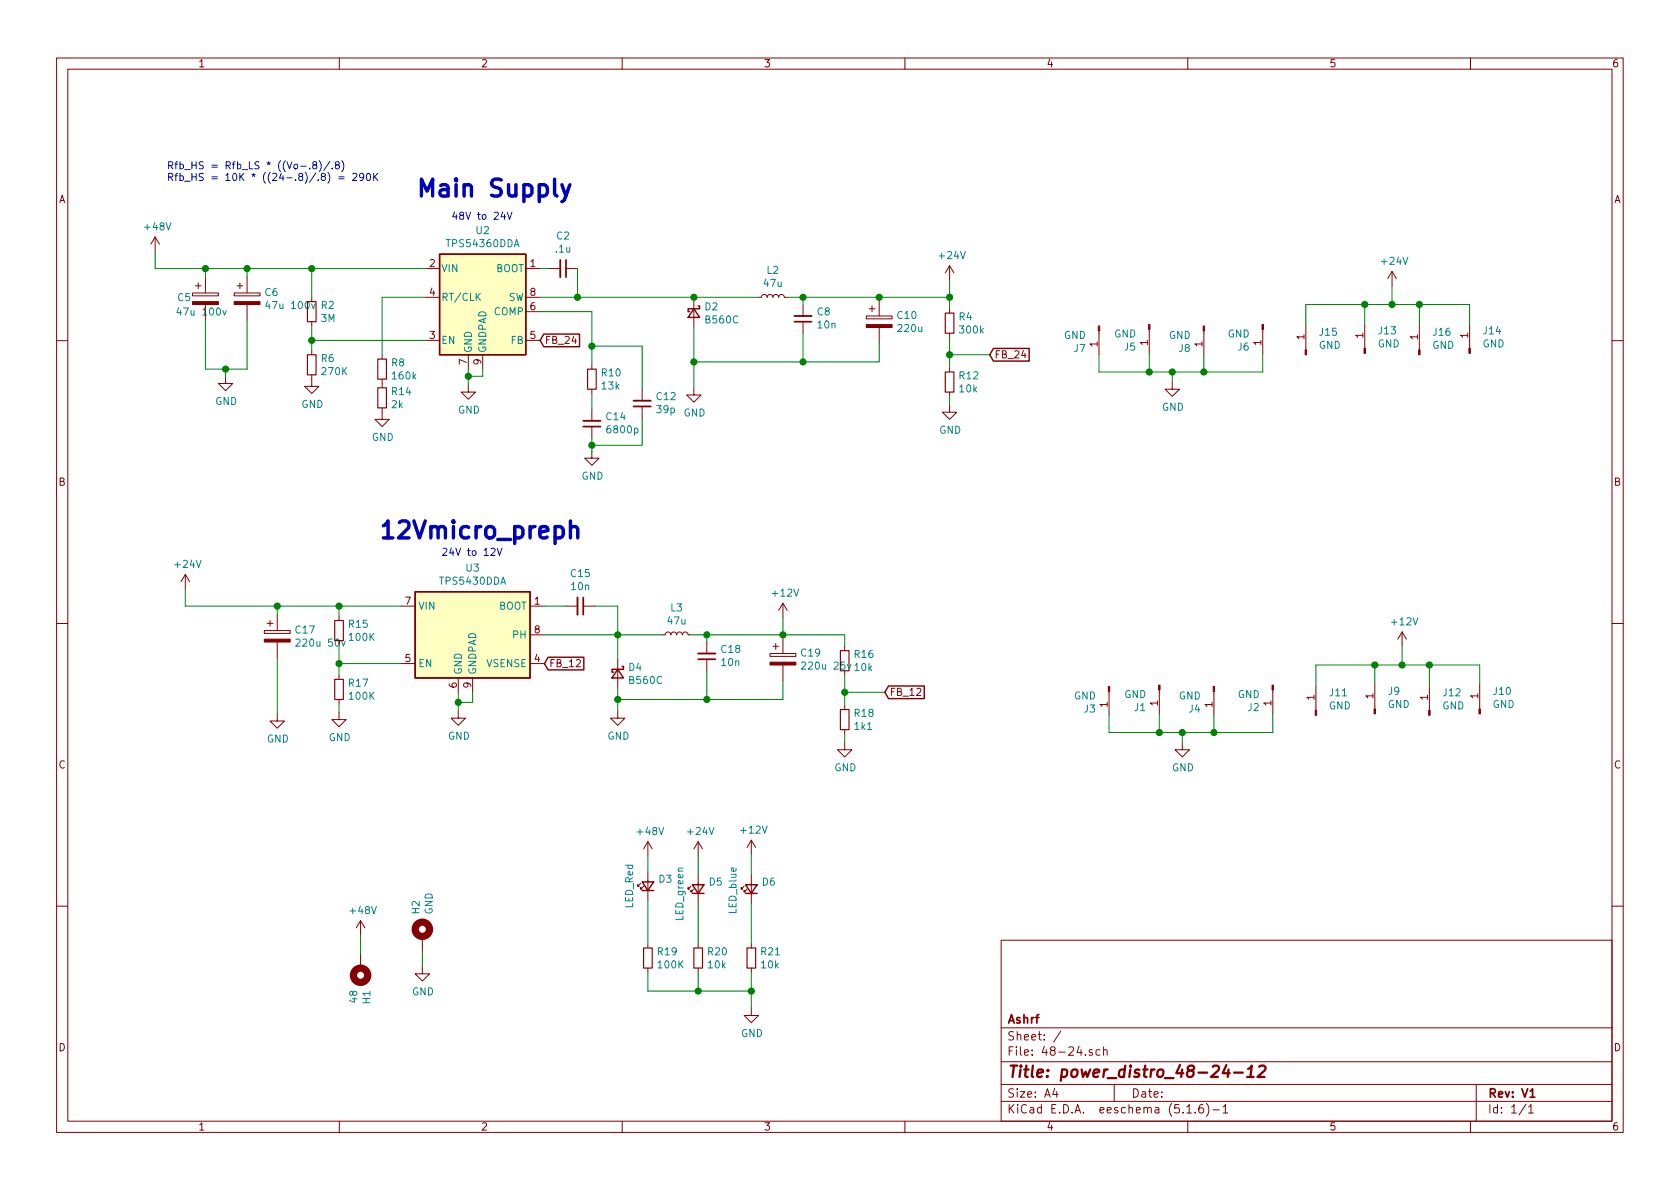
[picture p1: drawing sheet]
EESchema Schematic File Version 4
EELAYER 30 0
EELAYER END
$Descr A4 11693 8268
encoding utf-8
Sheet 1 1
Title "power_distro_48-24-12"
Date ""
Rev "V1"
Comp "Ashrf"
Comment1 ""
Comment2 ""
Comment3 ""
Comment4 ""
$EndDescr
$Comp
L Regulator_Switching:TPS54360DDA U2
U 1 1
P 3360 2060
F 0 "U2" H 3360 2527 50  0000 C CNN
F 1 "TPS54360DDA" H 3360 2436 50  0000 C CNN
F 2 "Package_SO:TI_SO-PowerPAD-8_ThermalVias" H 3410 1610 50  0001 L CIN
F 3 "http://www.ti.com/lit/ds/symlink/tps54360.pdf" H 3360 2060 50  0001 C CNN
	1    3360 2060
	1    0    0    -1  
$EndComp
Wire Wire Line
	1080 1860 1430 1860
Wire Wire Line
	1430 1920 1430 1860
Connection ~ 1430 1860
Wire Wire Line
	1430 1860 1720 1860
Wire Wire Line
	1720 1920 1720 1860
Connection ~ 1720 1860
$Comp
L power:GND #PWR05
U 1 1
P 1570 2610
F 0 "#PWR05" H 1570 2360 50  0001 C CNN
F 1 "GND" H 1575 2437 50  0000 C CNN
F 2 "" H 1570 2610 50  0001 C CNN
F 3 "" H 1570 2610 50  0001 C CNN
	1    1570 2610
	1    0    0    -1  
$EndComp
Wire Wire Line
	1430 2560 1570 2560
Wire Wire Line
	1570 2560 1570 2610
Wire Wire Line
	1720 2560 1570 2560
Connection ~ 1570 2560
$Comp
L Device:R_Small R2
U 1 1
P 2170 2160
F 0 "R2" H 2229 2206 50  0000 L CNN
F 1 "3M" H 2229 2115 50  0000 L CNN
F 2 "Resistor_SMD:R_0805_2012Metric" H 2170 2160 50  0001 C CNN
F 3 "~" H 2170 2160 50  0001 C CNN
	1    2170 2160
	1    0    0    -1  
$EndComp
$Comp
L Device:R_Small R6
U 1 1
P 2170 2530
F 0 "R6" H 2229 2576 50  0000 L CNN
F 1 "270K" H 2229 2485 50  0000 L CNN
F 2 "Resistor_SMD:R_0805_2012Metric" H 2170 2530 50  0001 C CNN
F 3 "~" H 2170 2530 50  0001 C CNN
	1    2170 2530
	1    0    0    -1  
$EndComp
Wire Wire Line
	1720 1860 2170 1860
$Comp
L power:GND #PWR07
U 1 1
P 2170 2630
F 0 "#PWR07" H 2170 2380 50  0001 C CNN
F 1 "GND" H 2175 2457 50  0000 C CNN
F 2 "" H 2170 2630 50  0001 C CNN
F 3 "" H 2170 2630 50  0001 C CNN
	1    2170 2630
	1    0    0    -1  
$EndComp
Wire Wire Line
	2170 2430 2170 2360
Wire Wire Line
	2170 2060 2170 1860
Connection ~ 2170 1860
Wire Wire Line
	2170 1860 2960 1860
Wire Wire Line
	2960 2360 2170 2360
Connection ~ 2170 2360
Wire Wire Line
	2170 2360 2170 2260
$Comp
L Device:R_Small R8
U 1 1
P 2660 2560
F 0 "R8" H 2719 2606 50  0000 L CNN
F 1 "160k" H 2719 2515 50  0000 L CNN
F 2 "Resistor_SMD:R_0805_2012Metric" H 2660 2560 50  0001 C CNN
F 3 "~" H 2660 2560 50  0001 C CNN
	1    2660 2560
	1    0    0    -1  
$EndComp
Wire Wire Line
	2960 2060 2660 2060
Wire Wire Line
	2660 2060 2660 2460
$Comp
L power:GND #PWR015
U 1 1
P 2660 2860
F 0 "#PWR015" H 2660 2610 50  0001 C CNN
F 1 "GND" H 2665 2687 50  0000 C CNN
F 2 "" H 2660 2860 50  0001 C CNN
F 3 "" H 2660 2860 50  0001 C CNN
	1    2660 2860
	1    0    0    -1  
$EndComp
Wire Wire Line
	3760 1860 3820 1860
Wire Wire Line
	4020 1860 4020 2060
$Comp
L Device:D_Schottky_Small D2
U 1 1
P 4830 2170
F 0 "D2" V 4784 2240 50  0000 L CNN
F 1 "B560C" V 4875 2240 50  0000 L CNN
F 2 "Diode_SMD:D_SMC" V 4830 2170 50  0001 C CNN
F 3 "~" V 4830 2170 50  0001 C CNN
	1    4830 2170
	0    1    1    0   
$EndComp
Wire Wire Line
	4830 2070 4830 2060
$Comp
L power:GND #PWR09
U 1 1
P 3260 2670
F 0 "#PWR09" H 3260 2420 50  0001 C CNN
F 1 "GND" H 3265 2497 50  0000 C CNN
F 2 "" H 3260 2670 50  0001 C CNN
F 3 "" H 3260 2670 50  0001 C CNN
	1    3260 2670
	1    0    0    -1  
$EndComp
$Comp
L power:GND #PWR011
U 1 1
P 4830 2690
F 0 "#PWR011" H 4830 2440 50  0001 C CNN
F 1 "GND" H 4835 2517 50  0000 C CNN
F 2 "" H 4830 2690 50  0001 C CNN
F 3 "" H 4830 2690 50  0001 C CNN
	1    4830 2690
	1    0    0    -1  
$EndComp
Wire Wire Line
	3260 2670 3260 2610
Wire Wire Line
	3360 2560 3360 2610
Wire Wire Line
	3360 2610 3260 2610
Connection ~ 3260 2610
Wire Wire Line
	3260 2610 3260 2560
Wire Wire Line
	4830 2690 4830 2510
Text GLabel 3760 2360 2    50   Input ~ 0
FB_24
$Comp
L Device:C_Small C12
U 1 1
P 4470 2800
F 0 "C12" H 4378 2754 50  0000 R CNN
F 1 "39p" H 4378 2845 50  0000 R CNN
F 2 "Capacitor_SMD:C_0402_1005Metric" H 4470 2800 50  0001 C CNN
F 3 "~" H 4470 2800 50  0001 C CNN
	1    4470 2800
	-1   0    0    1   
$EndComp
Wire Wire Line
	4470 2700 4470 2400
Wire Wire Line
	4470 2400 4120 2400
Connection ~ 4120 2400
Wire Wire Line
	4120 2400 4120 2530
$Comp
L power:GND #PWR017
U 1 1
P 4120 3130
F 0 "#PWR017" H 4120 2880 50  0001 C CNN
F 1 "GND" H 4125 2957 50  0000 C CNN
F 2 "" H 4120 3130 50  0001 C CNN
F 3 "" H 4120 3130 50  0001 C CNN
	1    4120 3130
	1    0    0    -1  
$EndComp
Wire Wire Line
	4120 3130 4120 3090
Wire Wire Line
	4120 2840 4120 2730
Wire Wire Line
	4470 2900 4470 3090
Wire Wire Line
	4470 3090 4120 3090
Connection ~ 4120 3090
Wire Wire Line
	4120 3090 4120 3040
Wire Wire Line
	3760 2060 4020 2060
Connection ~ 4020 2060
Wire Wire Line
	4020 2060 4830 2060
$Comp
L Device:C_Small C8
U 1 1
P 5590 2210
F 0 "C8" H 5498 2164 50  0000 R CNN
F 1 "10n" H 5498 2255 50  0000 R CNN
F 2 "Capacitor_SMD:C_1206_3216Metric_Pad1.42x1.75mm_HandSolder" H 5590 2210 50  0001 C CNN
F 3 "~" H 5590 2210 50  0001 C CNN
	1    5590 2210
	-1   0    0    1   
$EndComp
$Comp
L Device:CP C10
U 1 1
P 6120 2230
F 0 "C10" H 6238 2276 50  0000 L CNN
F 1 "220u" H 6238 2185 50  0000 L CNN
F 2 "Capacitor_SMD:CP_Elec_10x10" H 6158 2080 50  0001 C CNN
F 3 "~" H 6120 2230 50  0001 C CNN
	1    6120 2230
	1    0    0    -1  
$EndComp
$Comp
L Device:L_Small L2
U 1 1
P 5380 2060
F 0 "L2" V 5565 2060 50  0000 C CNN
F 1 "47u" V 5474 2060 50  0000 C CNN
F 2 "Inductor_SMD:L_12x12mm_H8mm" H 5380 2060 50  0001 C CNN
F 3 "~" H 5380 2060 50  0001 C CNN
	1    5380 2060
	0    -1   -1   0   
$EndComp
Wire Wire Line
	5590 2110 5590 2060
Wire Wire Line
	5590 2060 5480 2060
Wire Wire Line
	6120 2080 6120 2060
Wire Wire Line
	6120 2060 5590 2060
Connection ~ 5590 2060
Wire Wire Line
	5590 2310 5590 2510
Wire Wire Line
	6120 2380 6120 2510
Wire Wire Line
	6120 2510 5590 2510
Connection ~ 5590 2510
Wire Wire Line
	4830 2510 5590 2510
Connection ~ 4830 2510
Wire Wire Line
	4830 2510 4830 2270
Wire Wire Line
	5280 2060 4830 2060
Connection ~ 4830 2060
Wire Wire Line
	3760 2160 4120 2160
Wire Wire Line
	4120 2160 4120 2400
$Comp
L Device:R_Small R12
U 1 1
P 6610 2650
F 0 "R12" H 6669 2696 50  0000 L CNN
F 1 "10k" H 6669 2605 50  0000 L CNN
F 2 "Resistor_SMD:R_0805_2012Metric" H 6610 2650 50  0001 C CNN
F 3 "~" H 6610 2650 50  0001 C CNN
	1    6610 2650
	1    0    0    -1  
$EndComp
$Comp
L Device:R_Small R4
U 1 1
P 6610 2240
F 0 "R4" H 6669 2286 50  0000 L CNN
F 1 "300k" H 6669 2195 50  0000 L CNN
F 2 "Resistor_SMD:R_0805_2012Metric" H 6610 2240 50  0001 C CNN
F 3 "~" H 6610 2240 50  0001 C CNN
	1    6610 2240
	1    0    0    -1  
$EndComp
$Comp
L power:GND #PWR013
U 1 1
P 6610 2810
F 0 "#PWR013" H 6610 2560 50  0001 C CNN
F 1 "GND" H 6615 2637 50  0000 C CNN
F 2 "" H 6610 2810 50  0001 C CNN
F 3 "" H 6610 2810 50  0001 C CNN
	1    6610 2810
	1    0    0    -1  
$EndComp
Wire Wire Line
	6610 2750 6610 2810
Wire Wire Line
	6610 2340 6610 2460
Text GLabel 6890 2460 2    50   Input ~ 0
FB_24
Wire Wire Line
	6890 2460 6610 2460
Connection ~ 6610 2460
Wire Wire Line
	6610 2460 6610 2550
Wire Wire Line
	6610 2060 6610 2140
Wire Wire Line
	6610 2060 6120 2060
Connection ~ 6120 2060
Text Notes 1160 1260 0    50   ~ 0
Rfb_HS = Rfb_LS * ((Vo-.8)/.8)\nRfb_HS = 10K * ((24-.8)/.8) = 290K
$Comp
L power:+48V #PWR02
U 1 1
P 1080 1740
F 0 "#PWR02" H 1080 1590 50  0001 C CNN
F 1 "+48V" H 1095 1913 50  0000 C CNN
F 2 "" H 1080 1740 50  0001 C CNN
F 3 "" H 1080 1740 50  0001 C CNN
	1    1080 1740
	1    0    0    -1  
$EndComp
Wire Wire Line
	1080 1860 1080 1740
$Comp
L power:+24V #PWR03
U 1 1
P 6610 1940
F 0 "#PWR03" H 6610 1790 50  0001 C CNN
F 1 "+24V" H 6625 2113 50  0000 C CNN
F 2 "" H 6610 1940 50  0001 C CNN
F 3 "" H 6610 1940 50  0001 C CNN
	1    6610 1940
	1    0    0    -1  
$EndComp
Wire Wire Line
	6610 2060 6610 1940
Connection ~ 6610 2060
Text Notes 3140 1530 0    50   ~ 0
48V to 24V\n
$Comp
L Regulator_Switching:TPS5430DDA U3
U 1 1
P 3290 4410
F 0 "U3" H 3290 4877 50  0000 C CNN
F 1 "TPS5430DDA" H 3290 4786 50  0000 C CNN
F 2 "Package_SO:TI_SO-PowerPAD-8_ThermalVias" H 3340 4060 50  0001 L CIN
F 3 "http://www.ti.com/lit/ds/symlink/tps5430.pdf" H 3290 4410 50  0001 C CNN
	1    3290 4410
	1    0    0    -1  
$EndComp
$Comp
L Device:R_Small R17
U 1 1
P 2360 4790
F 0 "R17" H 2419 4836 50  0000 L CNN
F 1 "100K" H 2419 4745 50  0000 L CNN
F 2 "Resistor_SMD:R_0805_2012Metric" H 2360 4790 50  0001 C CNN
F 3 "~" H 2360 4790 50  0001 C CNN
	1    2360 4790
	1    0    0    -1  
$EndComp
$Comp
L Device:R_Small R15
U 1 1
P 2360 4380
F 0 "R15" H 2419 4426 50  0000 L CNN
F 1 "100K" H 2419 4335 50  0000 L CNN
F 2 "Resistor_SMD:R_0805_2012Metric" H 2360 4380 50  0001 C CNN
F 3 "~" H 2360 4380 50  0001 C CNN
	1    2360 4380
	1    0    0    -1  
$EndComp
$Comp
L Device:CP C17
U 1 1
P 1930 4420
F 0 "C17" H 2048 4466 50  0000 L CNN
F 1 "220u 50v" H 2048 4375 50  0000 L CNN
F 2 "Capacitor_SMD:CP_Elec_10x10" H 1968 4270 50  0001 C CNN
F 3 "~" H 1930 4420 50  0001 C CNN
	1    1930 4420
	1    0    0    -1  
$EndComp
$Comp
L power:GND #PWR025
U 1 1
P 3190 4940
F 0 "#PWR025" H 3190 4690 50  0001 C CNN
F 1 "GND" H 3195 4767 50  0000 C CNN
F 2 "" H 3190 4940 50  0001 C CNN
F 3 "" H 3190 4940 50  0001 C CNN
	1    3190 4940
	1    0    0    -1  
$EndComp
$Comp
L Device:C_Small C18
U 1 1
P 4920 4560
F 0 "C18" H 4828 4514 50  0000 R CNN
F 1 "10n" H 4828 4605 50  0000 R CNN
F 2 "Capacitor_SMD:C_1206_3216Metric" H 4920 4560 50  0001 C CNN
F 3 "~" H 4920 4560 50  0001 C CNN
	1    4920 4560
	-1   0    0    1   
$EndComp
$Comp
L Device:D_Schottky_Small D4
U 1 1
P 4300 4680
F 0 "D4" V 4254 4750 50  0000 L CNN
F 1 "B560C" V 4345 4750 50  0000 L CNN
F 2 "Diode_SMD:D_SMC" V 4300 4680 50  0001 C CNN
F 3 "~" V 4300 4680 50  0001 C CNN
	1    4300 4680
	0    1    1    0   
$EndComp
Text GLabel 3790 4610 2    50   Input ~ 0
FB_12
$Comp
L Device:CP C19
U 1 1
P 5450 4580
F 0 "C19" H 5568 4626 50  0000 L CNN
F 1 "220u 25v" H 5568 4535 50  0000 L CNN
F 2 "Capacitor_SMD:CP_Elec_10x10" H 5488 4430 50  0001 C CNN
F 3 "~" H 5450 4580 50  0001 C CNN
	1    5450 4580
	1    0    0    -1  
$EndComp
$Comp
L Device:L_Small L3
U 1 1
P 4710 4410
F 0 "L3" V 4895 4410 50  0000 C CNN
F 1 "47u" V 4804 4410 50  0000 C CNN
F 2 "Inductor_SMD:L_12x12mm_H6mm" H 4710 4410 50  0001 C CNN
F 3 "~" H 4710 4410 50  0001 C CNN
	1    4710 4410
	0    -1   -1   0   
$EndComp
Wire Wire Line
	1930 4270 1930 4210
Connection ~ 1930 4210
Wire Wire Line
	2360 4280 2360 4210
Wire Wire Line
	1930 4210 2360 4210
Connection ~ 2360 4210
Wire Wire Line
	2360 4210 2790 4210
$Comp
L power:GND #PWR027
U 1 1
P 2360 4950
F 0 "#PWR027" H 2360 4700 50  0001 C CNN
F 1 "GND" H 2365 4777 50  0000 C CNN
F 2 "" H 2360 4950 50  0001 C CNN
F 3 "" H 2360 4950 50  0001 C CNN
	1    2360 4950
	1    0    0    -1  
$EndComp
Wire Wire Line
	2360 4890 2360 4950
Wire Wire Line
	2360 4690 2360 4610
Wire Wire Line
	2790 4610 2360 4610
Connection ~ 2360 4610
Wire Wire Line
	2360 4610 2360 4480
$Comp
L power:GND #PWR029
U 1 1
P 1930 4960
F 0 "#PWR029" H 1930 4710 50  0001 C CNN
F 1 "GND" H 1935 4787 50  0000 C CNN
F 2 "" H 1930 4960 50  0001 C CNN
F 3 "" H 1930 4960 50  0001 C CNN
	1    1930 4960
	1    0    0    -1  
$EndComp
Wire Wire Line
	3190 4810 3190 4880
Wire Wire Line
	3290 4810 3290 4880
Wire Wire Line
	3290 4880 3190 4880
Connection ~ 3190 4880
Wire Wire Line
	3190 4880 3190 4940
Wire Wire Line
	4920 4460 4920 4410
Wire Wire Line
	4920 4410 4810 4410
Wire Wire Line
	5450 4430 5450 4410
Wire Wire Line
	5450 4410 4920 4410
Connection ~ 4920 4410
Wire Wire Line
	3790 4410 4300 4410
Wire Wire Line
	4300 4580 4300 4410
Connection ~ 4300 4410
Wire Wire Line
	4300 4410 4610 4410
$Comp
L power:GND #PWR026
U 1 1
P 4300 4940
F 0 "#PWR026" H 4300 4690 50  0001 C CNN
F 1 "GND" H 4305 4767 50  0000 C CNN
F 2 "" H 4300 4940 50  0001 C CNN
F 3 "" H 4300 4940 50  0001 C CNN
	1    4300 4940
	1    0    0    -1  
$EndComp
Wire Wire Line
	4300 4940 4300 4860
Wire Wire Line
	4920 4660 4920 4860
Wire Wire Line
	4920 4860 4300 4860
Connection ~ 4300 4860
Wire Wire Line
	4300 4860 4300 4780
Wire Wire Line
	5450 4730 5450 4860
Wire Wire Line
	5450 4860 4920 4860
Connection ~ 4920 4860
Wire Wire Line
	3790 4210 3940 4210
Wire Wire Line
	5450 4290 5450 4410
Connection ~ 5450 4410
$Comp
L Device:R_Small R18
U 1 1
P 5880 5000
F 0 "R18" H 5939 5046 50  0000 L CNN
F 1 "1k1" H 5939 4955 50  0000 L CNN
F 2 "Resistor_SMD:R_0805_2012Metric" H 5880 5000 50  0001 C CNN
F 3 "~" H 5880 5000 50  0001 C CNN
	1    5880 5000
	1    0    0    -1  
$EndComp
$Comp
L Device:R_Small R16
U 1 1
P 5880 4590
F 0 "R16" H 5939 4636 50  0000 L CNN
F 1 "10k" H 5939 4545 50  0000 L CNN
F 2 "Resistor_SMD:R_0805_2012Metric" H 5880 4590 50  0001 C CNN
F 3 "~" H 5880 4590 50  0001 C CNN
	1    5880 4590
	1    0    0    -1  
$EndComp
$Comp
L power:GND #PWR030
U 1 1
P 5880 5160
F 0 "#PWR030" H 5880 4910 50  0001 C CNN
F 1 "GND" H 5885 4987 50  0000 C CNN
F 2 "" H 5880 5160 50  0001 C CNN
F 3 "" H 5880 5160 50  0001 C CNN
	1    5880 5160
	1    0    0    -1  
$EndComp
Wire Wire Line
	5880 5100 5880 5160
Wire Wire Line
	5880 4690 5880 4810
Text GLabel 6160 4810 2    50   Input ~ 0
FB_12
Wire Wire Line
	6160 4810 5880 4810
Connection ~ 5880 4810
Wire Wire Line
	5880 4810 5880 4900
Wire Wire Line
	5880 4410 5450 4410
Wire Wire Line
	5880 4410 5880 4490
Text Notes 3070 3870 0    50   ~ 0
24V to 12V\n
$Comp
L power:+24V #PWR018
U 1 1
P 1290 4090
F 0 "#PWR018" H 1290 3940 50  0001 C CNN
F 1 "+24V" H 1305 4263 50  0000 C CNN
F 2 "" H 1290 4090 50  0001 C CNN
F 3 "" H 1290 4090 50  0001 C CNN
	1    1290 4090
	1    0    0    -1  
$EndComp
Wire Wire Line
	1290 4210 1290 4090
$Comp
L power:+12V #PWR019
U 1 1
P 5450 4290
F 0 "#PWR019" H 5450 4140 50  0001 C CNN
F 1 "+12V" H 5465 4463 50  0000 C CNN
F 2 "" H 5450 4290 50  0001 C CNN
F 3 "" H 5450 4290 50  0001 C CNN
	1    5450 4290
	1    0    0    -1  
$EndComp
Text Notes 2890 1380 0    118  ~ 24
Main Supply
Text Notes 2630 3760 0    118  ~ 24
12Vmicro_preph\n
$Comp
L Device:C_Small C14
U 1 1
P 4120 2940
F 0 "C14" H 4028 2894 50  0000 R CNN
F 1 "6800p" H 4028 2985 50  0000 R CNN
F 2 "Capacitor_SMD:C_0402_1005Metric" H 4120 2940 50  0001 C CNN
F 3 "~" H 4120 2940 50  0001 C CNN
	1    4120 2940
	-1   0    0    1   
$EndComp
$Comp
L Device:R_Small R10
U 1 1
P 4120 2630
F 0 "R10" H 4179 2676 50  0000 L CNN
F 1 "13k" H 4179 2585 50  0000 L CNN
F 2 "Resistor_SMD:R_0805_2012Metric" H 4120 2630 50  0001 C CNN
F 3 "~" H 4120 2630 50  0001 C CNN
	1    4120 2630
	1    0    0    -1  
$EndComp
$Comp
L Device:R_Small R14
U 1 1
P 2660 2760
F 0 "R14" H 2719 2806 50  0000 L CNN
F 1 "2k" H 2719 2715 50  0000 L CNN
F 2 "Resistor_SMD:R_0805_2012Metric" H 2660 2760 50  0001 C CNN
F 3 "~" H 2660 2760 50  0001 C CNN
	1    2660 2760
	1    0    0    -1  
$EndComp
$Comp
L Device:LED_Small D3
U 1 1
P 4510 6160
F 0 "D3" V 4556 6090 50  0000 R CNN
F 1 "LED_Red" H 4670 6290 50  0000 R CNN
F 2 "LED_SMD:LED_0603_1608Metric" V 4510 6160 50  0001 C CNN
F 3 "~" V 4510 6160 50  0001 C CNN
	1    4510 6160
	0    -1   -1   0   
$EndComp
$Comp
L Device:LED_Small D5
U 1 1
P 4860 6180
F 0 "D5" V 4906 6110 50  0000 R CNN
F 1 "LED_green" H 5020 6310 50  0000 R CNN
F 2 "LED_SMD:LED_0805_2012Metric" V 4860 6180 50  0001 C CNN
F 3 "~" V 4860 6180 50  0001 C CNN
	1    4860 6180
	0    -1   -1   0   
$EndComp
$Comp
L Device:LED_Small D6
U 1 1
P 5230 6180
F 0 "D6" V 5276 6110 50  0000 R CNN
F 1 "LED_blue" H 5390 6310 50  0000 R CNN
F 2 "LED_SMD:LED_0805_2012Metric" V 5230 6180 50  0001 C CNN
F 3 "~" V 5230 6180 50  0001 C CNN
	1    5230 6180
	0    -1   -1   0   
$EndComp
$Comp
L power:+48V #PWR022
U 1 1
P 4510 5950
F 0 "#PWR022" H 4510 5800 50  0001 C CNN
F 1 "+48V" H 4525 6123 50  0000 C CNN
F 2 "" H 4510 5950 50  0001 C CNN
F 3 "" H 4510 5950 50  0001 C CNN
	1    4510 5950
	1    0    0    -1  
$EndComp
$Comp
L power:+24V #PWR023
U 1 1
P 4860 5950
F 0 "#PWR023" H 4860 5800 50  0001 C CNN
F 1 "+24V" H 4875 6123 50  0000 C CNN
F 2 "" H 4860 5950 50  0001 C CNN
F 3 "" H 4860 5950 50  0001 C CNN
	1    4860 5950
	1    0    0    -1  
$EndComp
$Comp
L power:+12V #PWR020
U 1 1
P 5230 5940
F 0 "#PWR020" H 5230 5790 50  0001 C CNN
F 1 "+12V" H 5245 6113 50  0000 C CNN
F 2 "" H 5230 5940 50  0001 C CNN
F 3 "" H 5230 5940 50  0001 C CNN
	1    5230 5940
	1    0    0    -1  
$EndComp
$Comp
L Device:R_Small R19
U 1 1
P 4510 6660
F 0 "R19" H 4569 6706 50  0000 L CNN
F 1 "100K" H 4569 6615 50  0000 L CNN
F 2 "Resistor_SMD:R_0805_2012Metric" H 4510 6660 50  0001 C CNN
F 3 "~" H 4510 6660 50  0001 C CNN
	1    4510 6660
	1    0    0    -1  
$EndComp
$Comp
L Device:R_Small R20
U 1 1
P 4860 6660
F 0 "R20" H 4919 6706 50  0000 L CNN
F 1 "10k" H 4919 6615 50  0000 L CNN
F 2 "Resistor_SMD:R_0805_2012Metric" H 4860 6660 50  0001 C CNN
F 3 "~" H 4860 6660 50  0001 C CNN
	1    4860 6660
	1    0    0    -1  
$EndComp
$Comp
L Device:R_Small R21
U 1 1
P 5230 6660
F 0 "R21" H 5289 6706 50  0000 L CNN
F 1 "10k" H 5289 6615 50  0000 L CNN
F 2 "Resistor_SMD:R_0805_2012Metric" H 5230 6660 50  0001 C CNN
F 3 "~" H 5230 6660 50  0001 C CNN
	1    5230 6660
	1    0    0    -1  
$EndComp
$Comp
L power:GND #PWR031
U 1 1
P 5230 7010
F 0 "#PWR031" H 5230 6760 50  0001 C CNN
F 1 "GND" H 5235 6837 50  0000 C CNN
F 2 "" H 5230 7010 50  0001 C CNN
F 3 "" H 5230 7010 50  0001 C CNN
	1    5230 7010
	1    0    0    -1  
$EndComp
Wire Wire Line
	4510 5950 4510 6060
Wire Wire Line
	4860 5950 4860 6080
Wire Wire Line
	5230 6080 5230 5940
Wire Wire Line
	5230 6560 5230 6280
Wire Wire Line
	4860 6560 4860 6280
Wire Wire Line
	4510 6560 4510 6260
Wire Wire Line
	5230 7010 5230 6890
Wire Wire Line
	4510 6760 4510 6890
Wire Wire Line
	4510 6890 4860 6890
Connection ~ 5230 6890
Wire Wire Line
	5230 6890 5230 6760
Wire Wire Line
	4860 6760 4860 6890
Connection ~ 4860 6890
Wire Wire Line
	4860 6890 5230 6890
$Comp
L Device:C_Small C2
U 1 1
P 3920 1860
F 0 "C2" V 3691 1860 50  0000 C CNN
F 1 ".1u" V 3782 1860 50  0000 C CNN
F 2 "Capacitor_SMD:C_0805_2012Metric" H 3920 1860 50  0001 C CNN
F 3 "~" H 3920 1860 50  0001 C CNN
	1    3920 1860
	0    1    1    0   
$EndComp
$Comp
L Device:CP C5
U 1 1
P 1430 2070
F 0 "C5" H 1230 2080 50  0000 L CNN
F 1 "47u 100v" H 1220 1980 50  0000 L CNN
F 2 "Capacitor_SMD:CP_Elec_10x10" H 1468 1920 50  0001 C CNN
F 3 "~" H 1430 2070 50  0001 C CNN
	1    1430 2070
	1    0    0    -1  
$EndComp
$Comp
L Device:CP C6
U 1 1
P 1720 2070
F 0 "C6" H 1838 2116 50  0000 L CNN
F 1 "47u 100v" H 1838 2025 50  0000 L CNN
F 2 "Capacitor_SMD:CP_Elec_10x10" H 1758 1920 50  0001 C CNN
F 3 "~" H 1720 2070 50  0001 C CNN
	1    1720 2070
	1    0    0    -1  
$EndComp
Wire Wire Line
	1720 2220 1720 2560
Wire Wire Line
	1430 2560 1430 2220
$Comp
L Device:C_Small C15
U 1 1
P 4040 4210
F 0 "C15" V 3811 4210 50  0000 C CNN
F 1 "10n" V 3902 4210 50  0000 C CNN
F 2 "Capacitor_SMD:C_0805_2012Metric" H 4040 4210 50  0001 C CNN
F 3 "~" H 4040 4210 50  0001 C CNN
	1    4040 4210
	0    1    1    0   
$EndComp
Wire Wire Line
	4300 4410 4300 4210
Wire Wire Line
	4300 4210 4140 4210
Wire Wire Line
	1930 4570 1930 4960
Wire Wire Line
	1290 4210 1930 4210
$Comp
L Connector:Conn_01x01_Male J14
U 1 1
P 10230 2450
F 0 "J14" V 10384 2362 50  0000 R CNN
F 1 "GND" V 10293 2362 50  0000 R CNN
F 2 "Connector_Wire:SolderWirePad_1x01_SMD_1x2mm" H 10230 2450 50  0001 C CNN
F 3 "~" H 10230 2450 50  0001 C CNN
	1    10230 2450
	0    -1   -1   0   
$EndComp
$Comp
L Connector:Conn_01x01_Male J16
U 1 1
P 9880 2460
F 0 "J16" V 10034 2372 50  0000 R CNN
F 1 "GND" V 9943 2372 50  0000 R CNN
F 2 "Connector_Wire:SolderWirePad_1x01_SMD_1x2mm" H 9880 2460 50  0001 C CNN
F 3 "~" H 9880 2460 50  0001 C CNN
	1    9880 2460
	0    -1   -1   0   
$EndComp
$Comp
L Connector:Conn_01x01_Male J13
U 1 1
P 9500 2450
F 0 "J13" V 9654 2362 50  0000 R CNN
F 1 "GND" V 9563 2362 50  0000 R CNN
F 2 "Connector_Wire:SolderWirePad_1x01_SMD_1x2mm" H 9500 2450 50  0001 C CNN
F 3 "~" H 9500 2450 50  0001 C CNN
	1    9500 2450
	0    -1   -1   0   
$EndComp
$Comp
L Connector:Conn_01x01_Male J15
U 1 1
P 9090 2460
F 0 "J15" V 9244 2372 50  0000 R CNN
F 1 "GND" V 9153 2372 50  0000 R CNN
F 2 "Connector_Wire:SolderWirePad_1x01_SMD_1x2mm" H 9090 2460 50  0001 C CNN
F 3 "~" H 9090 2460 50  0001 C CNN
	1    9090 2460
	0    -1   -1   0   
$EndComp
$Comp
L Connector:Conn_01x01_Male J7
U 1 1
P 7650 2260
F 0 "J7" V 7804 2172 50  0000 R CNN
F 1 "GND" V 7713 2172 50  0000 R CNN
F 2 "Connector_Wire:SolderWirePad_1x01_SMD_1x2mm" H 7650 2260 50  0001 C CNN
F 3 "~" H 7650 2260 50  0001 C CNN
	1    7650 2260
	0    1    1    0   
$EndComp
$Comp
L Connector:Conn_01x01_Male J5
U 1 1
P 8000 2250
F 0 "J5" V 8154 2162 50  0000 R CNN
F 1 "GND" V 8063 2162 50  0000 R CNN
F 2 "Connector_Wire:SolderWirePad_1x01_SMD_1x2mm" H 8000 2250 50  0001 C CNN
F 3 "~" H 8000 2250 50  0001 C CNN
	1    8000 2250
	0    1    1    0   
$EndComp
$Comp
L Connector:Conn_01x01_Male J8
U 1 1
P 8380 2260
F 0 "J8" V 8534 2172 50  0000 R CNN
F 1 "GND" V 8443 2172 50  0000 R CNN
F 2 "Connector_Wire:SolderWirePad_1x01_SMD_1x2mm" H 8380 2260 50  0001 C CNN
F 3 "~" H 8380 2260 50  0001 C CNN
	1    8380 2260
	0    1    1    0   
$EndComp
$Comp
L Connector:Conn_01x01_Male J6
U 1 1
P 8790 2250
F 0 "J6" V 8944 2162 50  0000 R CNN
F 1 "GND" V 8853 2162 50  0000 R CNN
F 2 "Connector_Wire:SolderWirePad_1x01_SMD_1x2mm" H 8790 2250 50  0001 C CNN
F 3 "~" H 8790 2250 50  0001 C CNN
	1    8790 2250
	0    1    1    0   
$EndComp
$Comp
L power:GND #PWR0101
U 1 1
P 8160 2650
F 0 "#PWR0101" H 8160 2400 50  0001 C CNN
F 1 "GND" H 8165 2477 50  0000 C CNN
F 2 "" H 8160 2650 50  0001 C CNN
F 3 "" H 8160 2650 50  0001 C CNN
	1    8160 2650
	1    0    0    -1  
$EndComp
Wire Wire Line
	7650 2460 7650 2580
Wire Wire Line
	7650 2580 8000 2580
Wire Wire Line
	8160 2580 8160 2650
Wire Wire Line
	8790 2450 8790 2580
Wire Wire Line
	8790 2580 8380 2580
Connection ~ 8160 2580
Wire Wire Line
	8380 2460 8380 2580
Connection ~ 8380 2580
Wire Wire Line
	8380 2580 8160 2580
Wire Wire Line
	8000 2450 8000 2580
Connection ~ 8000 2580
Wire Wire Line
	8000 2580 8160 2580
$Comp
L power:+24V #PWR0102
U 1 1
P 9690 1980
F 0 "#PWR0102" H 9690 1830 50  0001 C CNN
F 1 "+24V" H 9705 2153 50  0000 C CNN
F 2 "" H 9690 1980 50  0001 C CNN
F 3 "" H 9690 1980 50  0001 C CNN
	1    9690 1980
	1    0    0    -1  
$EndComp
Wire Wire Line
	9090 2260 9090 2110
Wire Wire Line
	9090 2110 9500 2110
Wire Wire Line
	9690 2110 9690 1980
Wire Wire Line
	9500 2110 9500 2250
Connection ~ 9500 2110
Wire Wire Line
	9500 2110 9690 2110
Wire Wire Line
	10230 2250 10230 2110
Wire Wire Line
	10230 2110 9880 2110
Connection ~ 9690 2110
Wire Wire Line
	9880 2260 9880 2110
Connection ~ 9880 2110
Wire Wire Line
	9880 2110 9690 2110
$Comp
L Connector:Conn_01x01_Male J10
U 1 1
P 10300 4960
F 0 "J10" V 10454 4872 50  0000 R CNN
F 1 "GND" V 10363 4872 50  0000 R CNN
F 2 "Connector_Wire:SolderWirePad_1x01_SMD_1x2mm" H 10300 4960 50  0001 C CNN
F 3 "~" H 10300 4960 50  0001 C CNN
	1    10300 4960
	0    -1   -1   0   
$EndComp
$Comp
L Connector:Conn_01x01_Male J12
U 1 1
P 9950 4970
F 0 "J12" V 10104 4882 50  0000 R CNN
F 1 "GND" V 10013 4882 50  0000 R CNN
F 2 "Connector_Wire:SolderWirePad_1x01_SMD_1x2mm" H 9950 4970 50  0001 C CNN
F 3 "~" H 9950 4970 50  0001 C CNN
	1    9950 4970
	0    -1   -1   0   
$EndComp
$Comp
L Connector:Conn_01x01_Male J9
U 1 1
P 9570 4960
F 0 "J9" V 9724 4872 50  0000 R CNN
F 1 "GND" V 9633 4872 50  0000 R CNN
F 2 "Connector_Wire:SolderWirePad_1x01_SMD_1x2mm" H 9570 4960 50  0001 C CNN
F 3 "~" H 9570 4960 50  0001 C CNN
	1    9570 4960
	0    -1   -1   0   
$EndComp
$Comp
L Connector:Conn_01x01_Male J11
U 1 1
P 9160 4970
F 0 "J11" V 9314 4882 50  0000 R CNN
F 1 "GND" V 9223 4882 50  0000 R CNN
F 2 "Connector_Wire:SolderWirePad_1x01_SMD_1x2mm" H 9160 4970 50  0001 C CNN
F 3 "~" H 9160 4970 50  0001 C CNN
	1    9160 4970
	0    -1   -1   0   
$EndComp
$Comp
L Connector:Conn_01x01_Male J3
U 1 1
P 7720 4770
F 0 "J3" V 7874 4682 50  0000 R CNN
F 1 "GND" V 7783 4682 50  0000 R CNN
F 2 "Connector_Wire:SolderWirePad_1x01_SMD_1x2mm" H 7720 4770 50  0001 C CNN
F 3 "~" H 7720 4770 50  0001 C CNN
	1    7720 4770
	0    1    1    0   
$EndComp
$Comp
L Connector:Conn_01x01_Male J1
U 1 1
P 8070 4760
F 0 "J1" V 8224 4672 50  0000 R CNN
F 1 "GND" V 8133 4672 50  0000 R CNN
F 2 "Connector_Wire:SolderWirePad_1x01_SMD_1x2mm" H 8070 4760 50  0001 C CNN
F 3 "~" H 8070 4760 50  0001 C CNN
	1    8070 4760
	0    1    1    0   
$EndComp
$Comp
L Connector:Conn_01x01_Male J4
U 1 1
P 8450 4770
F 0 "J4" V 8604 4682 50  0000 R CNN
F 1 "GND" V 8513 4682 50  0000 R CNN
F 2 "Connector_Wire:SolderWirePad_1x01_SMD_1x2mm" H 8450 4770 50  0001 C CNN
F 3 "~" H 8450 4770 50  0001 C CNN
	1    8450 4770
	0    1    1    0   
$EndComp
$Comp
L Connector:Conn_01x01_Male J2
U 1 1
P 8860 4760
F 0 "J2" V 9014 4672 50  0000 R CNN
F 1 "GND" V 8923 4672 50  0000 R CNN
F 2 "Connector_Wire:SolderWirePad_1x01_SMD_1x2mm" H 8860 4760 50  0001 C CNN
F 3 "~" H 8860 4760 50  0001 C CNN
	1    8860 4760
	0    1    1    0   
$EndComp
$Comp
L power:GND #PWR0103
U 1 1
P 8230 5160
F 0 "#PWR0103" H 8230 4910 50  0001 C CNN
F 1 "GND" H 8235 4987 50  0000 C CNN
F 2 "" H 8230 5160 50  0001 C CNN
F 3 "" H 8230 5160 50  0001 C CNN
	1    8230 5160
	1    0    0    -1  
$EndComp
Wire Wire Line
	7720 4970 7720 5090
Wire Wire Line
	7720 5090 8070 5090
Wire Wire Line
	8230 5090 8230 5160
Wire Wire Line
	8860 4960 8860 5090
Wire Wire Line
	8860 5090 8450 5090
Connection ~ 8230 5090
Wire Wire Line
	8450 4970 8450 5090
Connection ~ 8450 5090
Wire Wire Line
	8450 5090 8230 5090
Wire Wire Line
	8070 4960 8070 5090
Connection ~ 8070 5090
Wire Wire Line
	8070 5090 8230 5090
Wire Wire Line
	9160 4770 9160 4620
Wire Wire Line
	9160 4620 9570 4620
Wire Wire Line
	9760 4620 9760 4490
Wire Wire Line
	9570 4620 9570 4760
Connection ~ 9570 4620
Wire Wire Line
	9570 4620 9760 4620
Wire Wire Line
	10300 4760 10300 4620
Wire Wire Line
	10300 4620 9950 4620
Connection ~ 9760 4620
Wire Wire Line
	9950 4770 9950 4620
Connection ~ 9950 4620
Wire Wire Line
	9950 4620 9760 4620
$Comp
L power:+12V #PWR0104
U 1 1
P 9760 4490
F 0 "#PWR0104" H 9760 4340 50  0001 C CNN
F 1 "+12V" H 9775 4663 50  0000 C CNN
F 2 "" H 9760 4490 50  0001 C CNN
F 3 "" H 9760 4490 50  0001 C CNN
	1    9760 4490
	1    0    0    -1  
$EndComp
$Comp
L Mechanical:MountingHole_Pad H2
U 1 1
P 2940 6510
F 0 "H2" V 2894 6660 50  0000 L CNN
F 1 "GND" V 2985 6660 50  0000 L CNN
F 2 "MountingHole:MountingHole_2.2mm_M2_DIN965_Pad" H 2940 6510 50  0001 C CNN
F 3 "~" H 2940 6510 50  0001 C CNN
	1    2940 6510
	1    0    0    -1  
$EndComp
$Comp
L Mechanical:MountingHole_Pad H1
U 1 1
P 2510 6730
F 0 "H1" V 2464 6880 50  0000 L CNN
F 1 "48" V 2555 6880 50  0000 L CNN
F 2 "MountingHole:MountingHole_2.2mm_M2_DIN965_Pad" H 2510 6730 50  0001 C CNN
F 3 "~" H 2510 6730 50  0001 C CNN
	1    2510 6730
	-1   0    0    1   
$EndComp
$Comp
L power:+48V #PWR0105
U 1 1
P 2510 6500
F 0 "#PWR0105" H 2510 6350 50  0001 C CNN
F 1 "+48V" H 2525 6673 50  0000 C CNN
F 2 "" H 2510 6500 50  0001 C CNN
F 3 "" H 2510 6500 50  0001 C CNN
	1    2510 6500
	1    0    0    -1  
$EndComp
Wire Wire Line
	2510 6500 2510 6630
$Comp
L power:GND #PWR0106
U 1 1
P 2940 6720
F 0 "#PWR0106" H 2940 6470 50  0001 C CNN
F 1 "GND" H 2945 6547 50  0000 C CNN
F 2 "" H 2940 6720 50  0001 C CNN
F 3 "" H 2940 6720 50  0001 C CNN
	1    2940 6720
	1    0    0    -1  
$EndComp
Wire Wire Line
	2940 6720 2940 6610
$EndSCHEMATC
